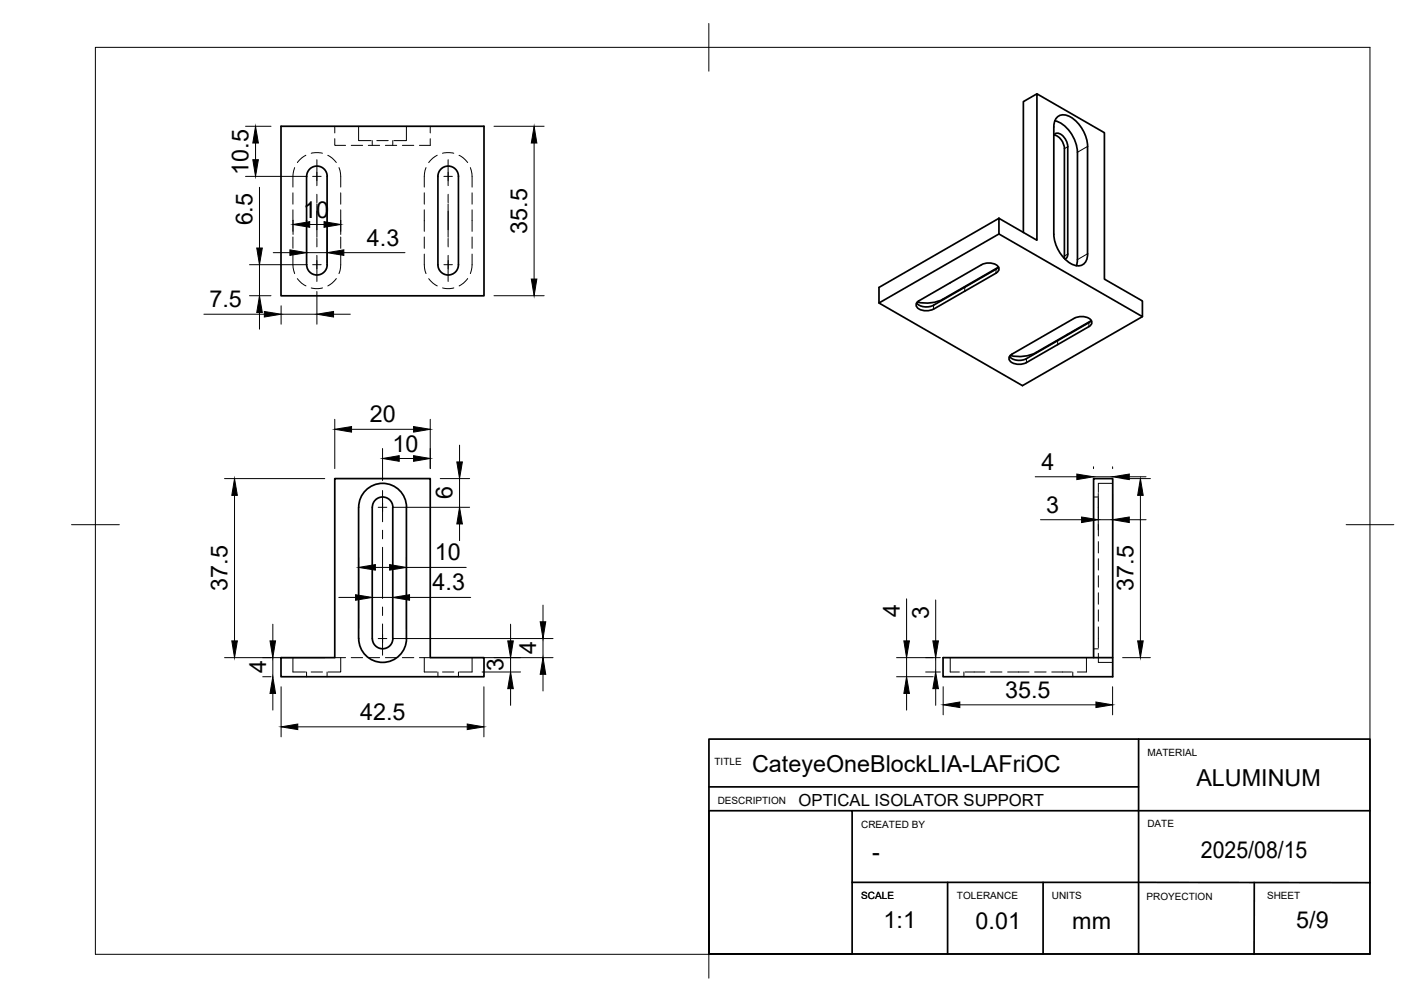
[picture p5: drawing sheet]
<svg xmlns="http://www.w3.org/2000/svg" width="297mm" height="210mm" viewBox="0 0 297 210" stroke-linecap="round" stroke-linejoin="round" font-family="sans-serif">
<!-- layer: Visible -->
<g fill="none" stroke="#000" stroke-width=".36">
<path d="M217.2 19.7l14.2 8.1v30.7l7.9 4.5v3.3l-30-17.3v-3.3l7.9 4.6zM217.2 19.7l-2.8 1.6v27.4M58.9 26.5h42.5v35.5h-42.5zM64.2 36.9v18.6M64.2 36.9a2.15 2.15 0 0 1 2.2-2.1 2.15 2.15 0 0 1 2.1 2.1M68.5 36.9v18.6M91.7 36.9v18.6a2.15 2.15 0 0 0 2.2 2.1 2.15 2.15 0 0 0 2.1-2.1v-18.6M91.7 36.9a2.15 2.15 0 0 1 2.2-2.1 2.15 2.15 0 0 1 2.1 2.1M220.7 28.4a1.17 1.17 0 0 1 2.1 .2l.7 1.2 .2 .9v22.5a.98 .98 0 0 1-.6 1.1M220.8 28.3a2.99 2.99 0 0 1 2.2 2.8M221 25.3a7.2 7.2 0 0 1 4.7 6.6v22.5l-.2 1.3M223 31.2l-.1 22.9"/>
<path d="M227.8 30.7v22.5a2.16 2.16 0 0 1-1 2.3 2.16 2.16 0 0 1-2.5-.3 7.8 7.8 0 0 1-3.5-6.1M227.8 30.7a7.5 7.5 0 0 0-4.2-6.5 2.07 2.07 0 0 0-2.2 .3 2.07 2.07 0 0 0-.6 2.1l-.1 22.5M64.2 55.5a2.15 2.15 0 0 0 2.2 2.1 2.15 2.15 0 0 0 2.1-2.1M208.6 57.2l-13 7.6M208.6 57.2a.93 .93 0 0 0 .7-.9 .93 .93 0 0 0-.7-.8 3.4 3.4 0 0 0-3 0l-13.1 7.5a.92 .92 0 0 0-.6 .9 .92 .92 0 0 0 .6 .8 3.4 3.4 0 0 0 3.1 0M209.1 56l-11.5 6.6a7.8 7.8 0 0 1-5.4 .7M209.2 55.9l-.6 .5-13 7.5a2.99 2.99 0 0 1-3.6-.4M209.3 45.7l-25.2 14.5v3.3l30.1 17.3 25.1-14.5M209.3 49l-25.2 14.5M225 66.7l-13 7.5M225.1 66.7a2.8 2.8 0 0 1 3.6 .7l-.2 .7-.4 .3M228.1 68.4l-13.1 7.6a2.8 2.8 0 0 1-3.6-.7l.2-.8 .4-.3"/>
<path d="M228.1 67.6l-13.1 7.5a2.99 2.99 0 0 1-3.5-.4M228.6 67.2l-11.6 6.6a7.9 7.9 0 0 1-5.4 .7M228.6 67.1l-.5 .5M70.1 100.3h20v37.5h11.3v4h-42.5v-4h11.2zM75.1 106.3v27.5M75.1 106.3a5 5 0 0 1 5-5 5 5 0 0 1 5 5l.1 27.5a5 5 0 0 1-5.1 5 5 5 0 0 1-5-5M78.6 104.7a2.15 2.15 0 0 1 2.4-.4 2.15 2.15 0 0 1 1.3 2v27.5a2.16 2.16 0 0 1-2.2 2.1 2.16 2.16 0 0 1-2.1-2.1v-27.5l.1-.6zM229.1 137.8v-37.5h4v41.5h-35.6v-4h35.6"/>
</g>
<!-- layer: Hidden -->
<g fill="none" stroke="#000" stroke-width=".21">
<path d="M61.7 35.1a8.7 8.7 0 0 0-.3 4.1M64.1 32.5l-.9 .6-.9 1M65.2 32.1l.9-.1 1.4 .1M68.7 32.5l.9 .6 .8 1M70.1 29.1v1.4h2.3M70.1 26.5v1.3M71 35.1a8.7 8.7 0 0 1 .4 4.1M73.6 30.5h2.4M75.1 26.5v3h2.6M77.2 30.5h2.3M78 29.5v1M78.9 29.5h2.4"/>
<path d="M80.7 30.5h2.4M82.3 29.5v1M84.3 30.5h2.4M85.1 26.5v3h-2.6M89.2 35.1a8.7 8.7 0 0 0-.3 4.1M90.1 26.5v1.3M90.1 29.1v1.4h-2.2M91.6 32.5l-.9 .6-.9 1M92.7 32.1l.9-.1 1.5 .1M96.2 32.5l.9 .6 .9 1M98.5 35.1a8.7 8.7 0 0 1 .4 4.1M61.4 53.2a8.7 8.7 0 0 0 .3 4.1"/>
<path d="M61.4 40.4v2.4M61.4 44v4.5M61.4 49.6v2.4M62.3 58.4l.9 .9 .9 .6M70.4 58.3l-.8 1-.9 .6M71.4 53.2a8.7 8.7 0 0 1-.4 4.1M71.4 40.4v2.4M71.4 44v4.5M71.4 49.6v2.4M88.9 53.2a8.7 8.7 0 0 0 .3 4.1M88.9 40.4v2.4M88.9 44v4.5"/>
<path d="M88.9 49.6v2.4M89.8 58.4l.9 .9 .9 .6M98 58.3l-.9 1-.9 .6M98.9 53.2a8.7 8.7 0 0 1-.4 4.1M98.9 40.4v2.4M98.9 44v4.5M98.9 49.6v2.4M65.2 60.3l.9 .2 1.5-.2M92.7 60.3l.9 .2 1.5-.2M229.1 104.1h1M230.1 104.4v4.3M230.1 109.9v2.4"/>
<path d="M230.1 113.5v2.3M230.1 117v2.4M233.1 101.3h-3v1.9M61.4 137.8v3h2.6M70.1 137.8h2.3M71.4 137.8v3h-2.7M73.6 137.8h2.4M77.2 137.8h2.3M80.7 137.8h2.4M84.3 137.8h2.4M87.9 137.8h2.2M88.9 137.8v3h2.6"/>
<path d="M98.9 137.8v3h-2.6M199.1 137.8v3h1.9M227.6 137.8v3h-1.9M229.1 135.9h1M230.1 136.9v1.9h3M230.1 131.3v4.4M230.1 120.6v2.4M230.1 124.2v2.4M230.1 127.8v2.3M64.2 140.8v1M65.2 140.8h2.4M68.5 140.8v1"/>
<path d="M91.7 140.8v1M92.7 140.8h2.4M96 140.8v1M201.9 140.8v1M202.1 140.8h4.2M207.5 140.8h2.4M211.1 140.8h4.5M216.7 140.8h2.4M220.3 140.8h4.2M224.7 140.8v1"/>
</g>
<!-- layer: Visible Narrow -->
<g fill="none" stroke="#000" stroke-width=".21">
<path d="M223.7 30.7l-.7 .5M227.8 30.7l-2.1 1.2M204.1 58.9v.1M208.6 56.4v.8M223.7 53.2l-.7 .4M227.8 53.2l-2.1 1.2M195.6 63.9v.9M197.6 62.6v.2M202.1 60.2v.8M215 75.1v.9M217 73.8v.2M221.6 71.4v.8"/>
<path d="M223.6 70.1v.1M228.1 67.6v.8"/>
</g>
<!-- layer: BORDER -->
<path d="M20 9.9h267v190h-267zM148.5 4.9v10M15 109.9h10M282 109.9h10M148.5 194.9v10" fill="none" stroke="#000" stroke-width=".21"/>
<!-- layer: FD_Dimensions -->
<g fill="none" stroke="#000" stroke-width=".21">
<path d="M51.4 36.9h12.9M51.4 26.5h5.4M53.5 30v3.5M54.4 39.2v12.8M103.5 26.5h10.5M111.9 30v28.5M52.3 55.4h12M54.4 55.4v6.5M57.2 52.9h3.5M61.4 46.2v2.9M64.2 48.3v6.7M64.2 52.9h4.3"/>
<path d="M64.9 47h3M68.5 48.3v6.7M71.4 46.2v2.9M72 52.9h12.8M42.7 65.8h12.7M52.3 61.9h4.5M54.4 65.5v3.5M58.9 64.1v3.8M58.9 65.8h7.5M66.4 61.1v6.8M69.9 65.8h3.5M103.5 61.9h10.5"/>
<path d="M70.1 87.8v10.4M73.6 89.9h13M80.1 94v6.7M83.6 96h3M90.1 87.8v10.4M96.3 93.3v3.5M216.9 99.9h8.7M229.1 97.8v.4M229.1 99.9h4M233.1 97.8v.4M236.6 99.9h3.5M47 100.3h21"/>
<path d="M49.1 103.8v30.5M75.1 116.7v15M78.6 118.9h3M82.2 106.3h16.2M85.1 116.7v15M85.1 118.9h12.6M92.2 100.3h6.2M96.3 100.3v6M96.3 109.8v3.5M218 108.9h8.6M230.1 103.4v7.6M230.1 108.9h3"/>
<path d="M233.1 103.4v7.6M235.2 100.3h5.8M236.6 108.9h3.5M238.9 103.8v30.5M47 137.8h21M57.1 130.8v3.5M57.1 137.8v4M71 125.2h3.5M78 125.2h4.3M82.2 133.8h33.6M85.8 125.2h12.8M101 137.8h14.8"/>
<path d="M107 130.8v3.5M107 137.8v3M113.7 126.8v3.5M113.7 133.8v4M187.8 137.8h9.2M189.9 125.4v8.9M189.9 137.8v4M196 125.7v8.6M196 137.8v3M235.2 137.8h5.8M55 141.8h1.8M57.1 145.3v3.5"/>
<path d="M58.9 143.9v10.5M62.4 152.3h35.5M101 140.8h8.1M101.4 143.9v10.5M107 144.3v3.5M113.7 141.3v3.5M187.8 141.8h7.7M189.9 145.3v3.5M193.9 140.8h3.1M196 144.3v3.5M197.6 143.9v5.8M201.1 147.7h28.5"/>
<path d="M233.1 143.9v5.8"/>
</g>
<g fill="#000" stroke="#000" stroke-width=".21">
<path d="M53 33.5h1.1l-.6 3.4zM53.5 26.5l.6 3.5h-1.1zM111.9 26.5l.6 3.5h-1.2zM53.8 52h1.1l-.5 3.4zM60.7 52.3l3.5 .6-3.5 .6zM61.4 47l3.5-.6v1.2zM67.9 46.4l3.5 .6-3.5 .6zM68.5 52.9l3.5-.6v1.2zM111.3 58.5h1.2l-.6 3.4zM54.4 61.9l.5 3.6h-1.1zM55.4 65.2l3.5 .6-3.5 .6zM66.4 65.8l3.5-.6v1.2z"/>
<path d="M70.1 89.9l3.5-.5v1.1zM80.1 96l3.5-.5v1.1zM86.6 89.4l3.5 .5-3.5 .6zM86.6 95.5l3.5 .5-3.5 .6zM95.7 96.8h1.2l-.6 3.5zM225.6 99.3l3.5 .6-3.5 .6zM233.1 99.9l3.5-.6v1.2zM49.1 100.3l.6 3.5h-1.1zM75.1 118.9l3.5-.6v1.1zM81.6 118.3l3.5 .6-3.5 .5zM96.3 106.3l.6 3.5h-1.2zM226.6 108.3l3.5 .6-3.5 .6z"/>
<path d="M233.1 108.9l3.5-.6v1.2zM238.9 100.3l.6 3.5h-1.2zM48.6 134.3h1.1l-.6 3.5zM56.6 134.3h1.1l-.6 3.5zM74.5 124.6l3.5 .6-3.5 .5zM82.3 125.2l3.5-.6v1.1zM106.4 134.3h1.1l-.5 3.5zM113.2 130.3h1.1l-.6 3.5zM189.3 134.3h1.2l-.6 3.5zM195.4 134.3h1.2l-.6 3.5zM238.3 134.3h1.2l-.6 3.5zM57.1 141.8l.6 3.5h-1.1z"/>
<path d="M58.9 152.3l3.5-.6v1.1zM97.9 151.7l3.5 .6-3.5 .5zM107 140.8l.5 3.5h-1.1zM113.7 137.8l.6 3.5h-1.1zM189.9 141.8l.6 3.5h-1.2zM196 140.8l.6 3.5h-1.2zM197.6 147.7l3.5-.6v1.1zM229.6 147.1l3.5 .6-3.5 .5z"/>
</g>
<!-- layer: Smart Centers -->
<g fill="none" stroke="#000" stroke-width=".21">
<path d="M65.5 36.9h1.8M66.4 33.5v5.4M93 36.9h1.8M93.9 33.5v5.4M65.5 55.4h1.8M66.4 40.7v1.8M66.4 42.7v7M66.4 49.9v1.8M66.4 53.5v5.5M93 55.4h1.8M93.9 40.7v1.8M93.9 42.7v7"/>
<path d="M93.9 49.9v1.8M93.9 53.5v5.5M79.2 106.3h1.8M80.1 102.8v6.5M80.1 111.1v1.8M80.1 114.7v10.7M79.2 133.8h1.8M80.1 127.2v1.7M80.1 130.7v6.6"/>
</g>
<!-- layer: TITLEBLOCK -->
<path d="M148.5 154.8h138.5v45h-138.5zM238.5 154.8v45M148.5 169.8h30v30h-30zM148.5 164.8h90M178.5 169.8h108.5M178.5 184.8l108.5 .1M198.5 184.8v15M218.5 184.8v15M262.7 184.9v15" fill="none" stroke="#000" stroke-width=".36"/>
<g font-size="4.9">
<text x="52.1" y="36.6" transform="rotate(-90 52.1 36.6)">10.5</text>
<text x="52.9" y="47.2" transform="rotate(-90 52.9 47.2)">6.5</text>
<text x="63.5" y="45.6">10</text>
<text x="76.9" y="51.5">4.3</text>
<text x="110.4" y="49" transform="rotate(-90 110.4 49)">35.5</text>
<text x="43.9" y="64.4">7.5</text>
<text x="77.4" y="88.5">20</text>
<text x="82.3" y="94.6">10</text>
<text x="218.2" y="98.5">4</text>
<text x="94.8" y="104.6" transform="rotate(-90 94.8 104.6)">6</text>
<text x="219.1" y="107.4">3</text>
<text x="91.1" y="117.4">10</text>
<text x="47.7" y="123.8" transform="rotate(-90 47.7 123.8)">37.5</text>
<text x="90.6" y="123.7">4.3</text>
<text x="237.4" y="123.8" transform="rotate(-90 237.4 123.8)">37.5</text>
<text x="188.5" y="129.3" transform="rotate(-90 188.5 129.3)">4</text>
<text x="194.5" y="129.6" transform="rotate(-90 194.5 129.6)">3</text>
<text x="112.3" y="137" transform="rotate(-90 112.3 137)">4</text>
<text x="55.7" y="141" transform="rotate(-90 55.7 141)">4</text>
<text x="105.5" y="140.6" transform="rotate(-90 105.5 140.6)">3</text>
<text x="210.6" y="146.2">35.5</text>
<text x="75.4" y="150.8">42.5</text>
<text x="157.5" y="161.7">CateyeOneBlockLIA-LAFriOC</text>
<text x="250.6" y="164.8">ALUMINUM</text>
<text x="251.6" y="179.7">2025/08/15</text>
<text x="182.7" y="180.1">-</text>
<text x="185.1" y="194.4">1:1</text>
<text x="204.4" y="194.5">0.01</text>
<text x="224.6" y="194.6">mm</text>
<text x="271.5" y="194.5">5/9</text>
</g>
<text font-size="3.5" x="167.3" y="168.8">OPTICAL ISOLATOR SUPPORT</text>
<g font-size="2.1">
<text x="149.7" y="160.2">TITLE</text>
<text x="240.3" y="158.3">MATERIAL</text>
<text x="150.3" y="168.4">DESCRIPTION</text>
<text x="180.4" y="173.4">CREATED BY</text>
<text x="240.3" y="173.3">DATE</text>
<text x="180.4" y="188.4">SCALE</text>
<text x="200.4" y="188.4">TOLERANCE</text>
<text x="220.3" y="188.4">UNITS</text>
<text x="240.2" y="188.5">PROYECTION</text>
<text x="265.4" y="188.4">SHEET</text>
</g>
</svg>
